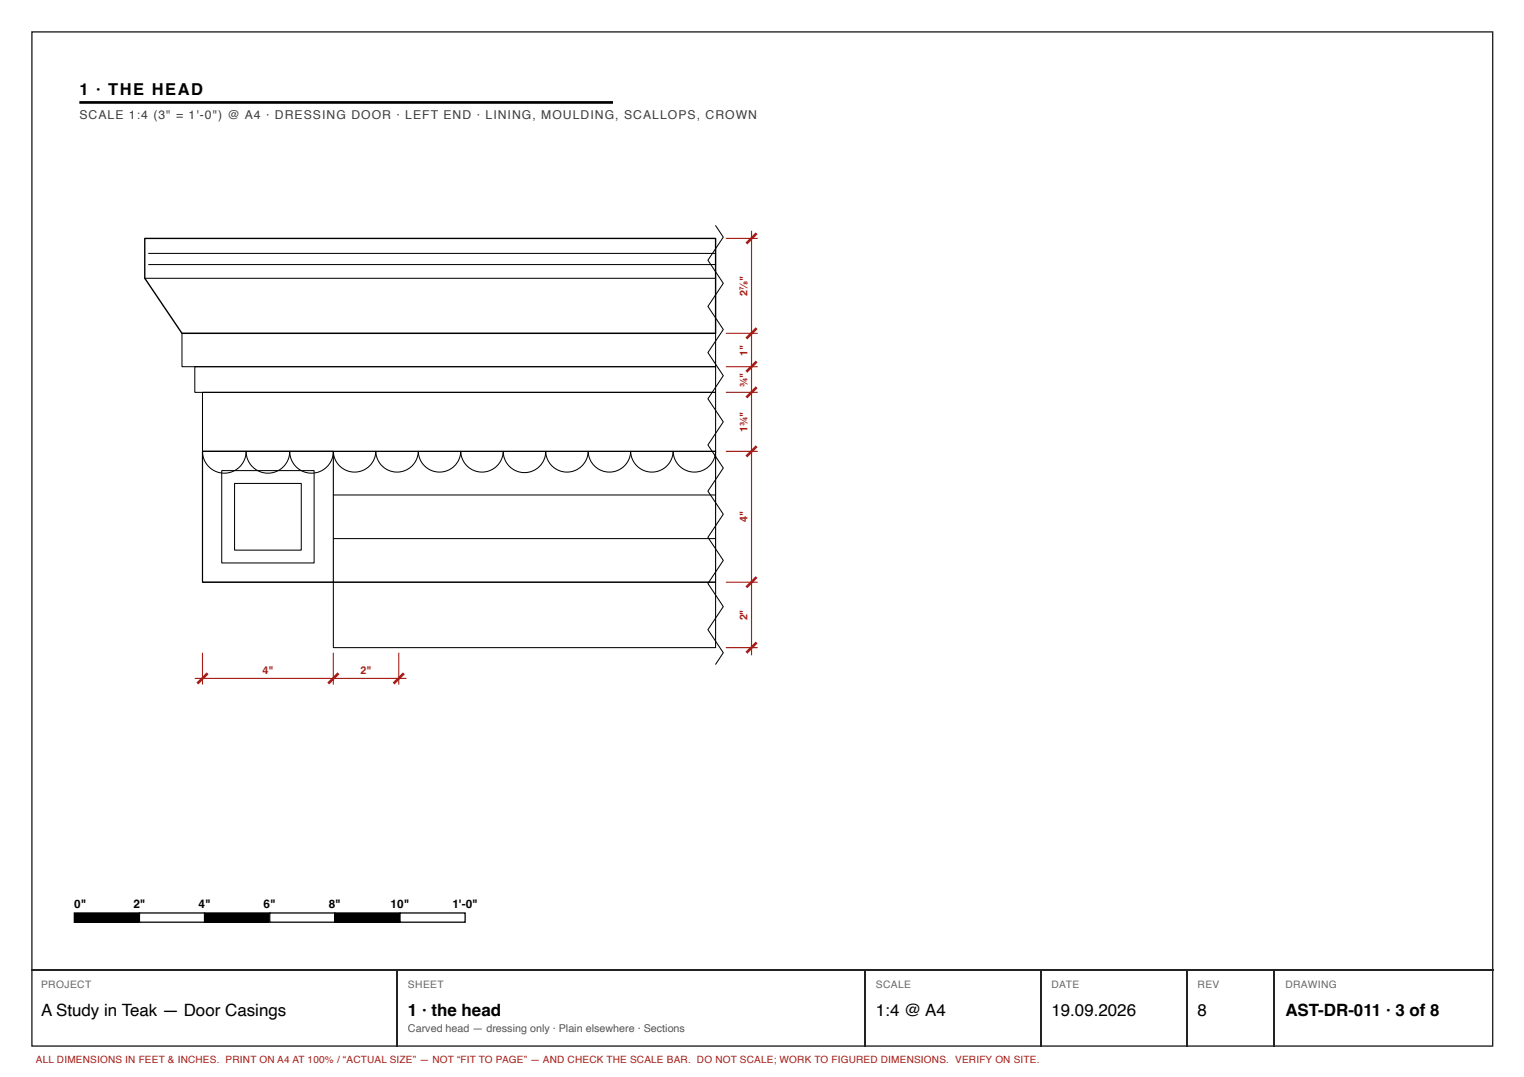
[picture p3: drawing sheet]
<svg xmlns="http://www.w3.org/2000/svg" width="297mm" height="210mm" viewBox="0 0 297 210" stroke-linecap="round" stroke-linejoin="round" font-family="sans-serif">
<path d="M6.2 6.2h284.7v197.7h-284.7z" fill="none" stroke="#222" stroke-width=".26"/>
<path d="M15.5 20h104" fill="none" stroke="#000" stroke-width=".52"/>
<g fill="none" stroke="#000" stroke-width=".2">
<path d="M28.2 54.2h111.3M29 49.4h110.5M29 51.6h110.5M139.5 44l1.5 2.2-3 4.5 3 4.5-3 4.5 3 4.5-3 4.5 3 4.5-3 4.5 3 4.5-3 4.5 3 4.5-3 4.5 3 4.5-3 4.5 3 4.5-3 4.5 3 4.5-3 4.5 3 4.5-1.5 2.3M35.5 65h104v6.5h-104zM38 71.5h101.5v5h-101.5zM39.5 76.5h100v11.5h-100zM39.5 88a4.2 4.2 0 0 0 4.2 4.2 4.2 4.2 0 0 0 4.3-4.2 4.2 4.2 0 0 0 4.2 4.2 4.2 4.2 0 0 0 4.3-4.2 4.2 4.2 0 0 0 4.2 4.2 4.2 4.2 0 0 0 4.3-4.2 4.1 4.1 0 0 0 4.1 4 4.1 4.1 0 0 0 4.1-4 4.1 4.1 0 0 0 4.2 4 4.1 4.1 0 0 0 4.1-4 4.1 4.1 0 0 0 4.2 4 4.1 4.1 0 0 0 4.1-4 4.1 4.1 0 0 0 4.1 4 4.1 4.1 0 0 0 4.2-4 4.1 4.1 0 0 0 4.1 4.1 4.1 4.1 0 0 0 4.2-4.1 4.1 4.1 0 0 0 4.1 4 4.1 4.1 0 0 0 4.1-4 4.1 4.1 0 0 0 4.2 4 4.1 4.1 0 0 0 4.1-4 4.1 4.1 0 0 0 4.1 4 4.1 4.1 0 0 0 4.2-4 4.1 4.1 0 0 0 4.1 4 4.1 4.1 0 0 0 4.2-4M43.2 91.7h18v18h-18zM45.7 94.2h13v13h-13zM65 96.5h74.5M65 113.5h74.5v12.7h-74.5z"/>
<path d="M65 105h74.5"/>
</g>
<path d="M39.5 88h100v25.5h-100zM39.5 88h25.5v25.5h-25.5z" fill="none" stroke="#000" stroke-width=".22"/>
<path d="M28.2 46.5h111.3v18.5h-104l-7.3-10.8z" fill="none" stroke="#000" stroke-width=".27"/>
<path d="M141.5 46.5h6.2M146.5 45v82.7M141.5 65h6.2M141.5 71.5h6.2M141.5 76.5h6.2M141.5 88h6.2M141.5 113.5h6.2M38 132.2h41.2M39.5 127.2v6.2M65 127.2v6.2M77.7 127.2v6.2M141.5 126.2h6.2" fill="none" stroke="#a51d17" stroke-width=".22"/>
<path d="M147.5 45.5l-2 2M147.5 64l-2 2M147.5 70.5l-2 2M147.5 75.5l-2 2M147.5 87l-2 2M147.5 112.5l-2 2M40.5 131.2l-2 2M66 131.2l-2 2M78.7 131.2l-2 2M147.5 125.2l-2 2" fill="none" stroke="#a51d17" stroke-width=".51"/>
<path d="M14.5 177.9h12.7v1.8h-12.7z" fill="#000"/>
<path d="M14.5 177.9h12.7v1.8h-12.7z" fill="none" stroke="#000" stroke-width=".25"/>
<path d="M27.2 177.9h12.7v1.8h-12.7z" fill="#fff"/>
<path d="M27.2 177.9h12.7v1.8h-12.7zM39.9 177.9h12.7v1.8h-12.7z" fill="none" stroke="#000" stroke-width=".25"/>
<path d="M39.9 177.9h12.7v1.8h-12.7z" fill="#000"/>
<path d="M52.6 177.9h12.7v1.8h-12.7z" fill="#fff"/>
<path d="M52.6 177.9h12.7v1.8h-12.7zM65.3 177.9h12.7v1.8h-12.7z" fill="none" stroke="#000" stroke-width=".25"/>
<path d="M65.3 177.9h12.7v1.8h-12.7z" fill="#000"/>
<path d="M78 177.9h12.6v1.8h-12.6z" fill="#fff"/>
<path d="M78 177.9h12.6v1.8h-12.6z" fill="none" stroke="#000" stroke-width=".25"/>
<path d="M6.1 189h284.9M77.4 189.2v14.8M168.7 189.2v14.8M202.8 189.2v14.8M231.4 189.2v14.8M248.3 189.2v14.8" fill="none" stroke="#222" stroke-width=".26"/>
<g font-size="3.3">
<text x="8" y="197.9">A Study in Teak — Door Casings</text>
<text x="79.5" y="197.9">1 · the head</text>
<text x="170.7" y="197.9">1:4 @ A4</text>
<text x="204.9" y="197.9">19.09.2026</text>
<text x="233.4" y="197.9">8</text>
<text x="250.5" y="197.9">AST-DR-011 · 3 of 8</text>
</g>
<text font-size="3.2" x="15.5" y="18.5">1 · THE HEAD</text>
<text font-size="2.4" fill="#3d3d3d" x="15.5" y="23.3">SCALE 1:4 (3&quot; = 1'-0&quot;) @ A4 · DRESSING DOOR · LEFT END · LINING, MOULDING, SCALLOPS, CROWN</text>
<g font-size="2.3">
<text x="14.5" y="176.9">0&quot;</text>
<text x="26" y="176.9">2&quot;</text>
<text x="38.7" y="176.9">4&quot;</text>
<text x="51.4" y="176.9">6&quot;</text>
<text x="64.1" y="176.9">8&quot;</text>
<text x="76.1" y="176.9">10&quot;</text>
<text x="88.2" y="176.9">1'-0&quot;</text>
</g>
<g font-size="2.1" fill="#a51d17">
<text x="145.7" y="57.7" transform="rotate(-90 145.7 57.7)">2⅞&quot;</text>
<text x="145.7" y="69.3" transform="rotate(-90 145.7 69.3)">1&quot;</text>
<text x="145.7" y="75.3" transform="rotate(-90 145.7 75.3)">¾&quot;</text>
<text x="145.7" y="84.2" transform="rotate(-90 145.7 84.2)">1¾&quot;</text>
<text x="145.7" y="101.8" transform="rotate(-90 145.7 101.8)">4&quot;</text>
<text x="145.7" y="120.9" transform="rotate(-90 145.7 120.9)">2&quot;</text>
<text x="51.1" y="131.4">4&quot;</text>
<text x="70.3" y="131.4">2&quot;</text>
</g>
<text font-size="2.1" fill="#555" x="79.5" y="201.1">Carved head — dressing only · Plain elsewhere · Sections</text>
<g font-size="2" fill="#666">
<text x="8" y="192.6">PROJECT</text>
<text x="79.5" y="192.6">SHEET</text>
<text x="170.7" y="192.6">SCALE</text>
<text x="204.9" y="192.6">DATE</text>
<text x="233.4" y="192.6">REV</text>
<text x="250.5" y="192.6">DRAWING</text>
</g>
<text font-size="1.9" fill="#a51d17" x="7" y="207.2">ALL DIMENSIONS IN FEET &amp; INCHES. PRINT ON A4 AT 100% / “ACTUAL SIZE” — NOT “FIT TO PAGE” — AND CHECK THE SCALE BAR. DO NOT SCALE; WORK TO FIGURED DIMENSIONS. VERIFY ON SITE.</text>
</svg>
